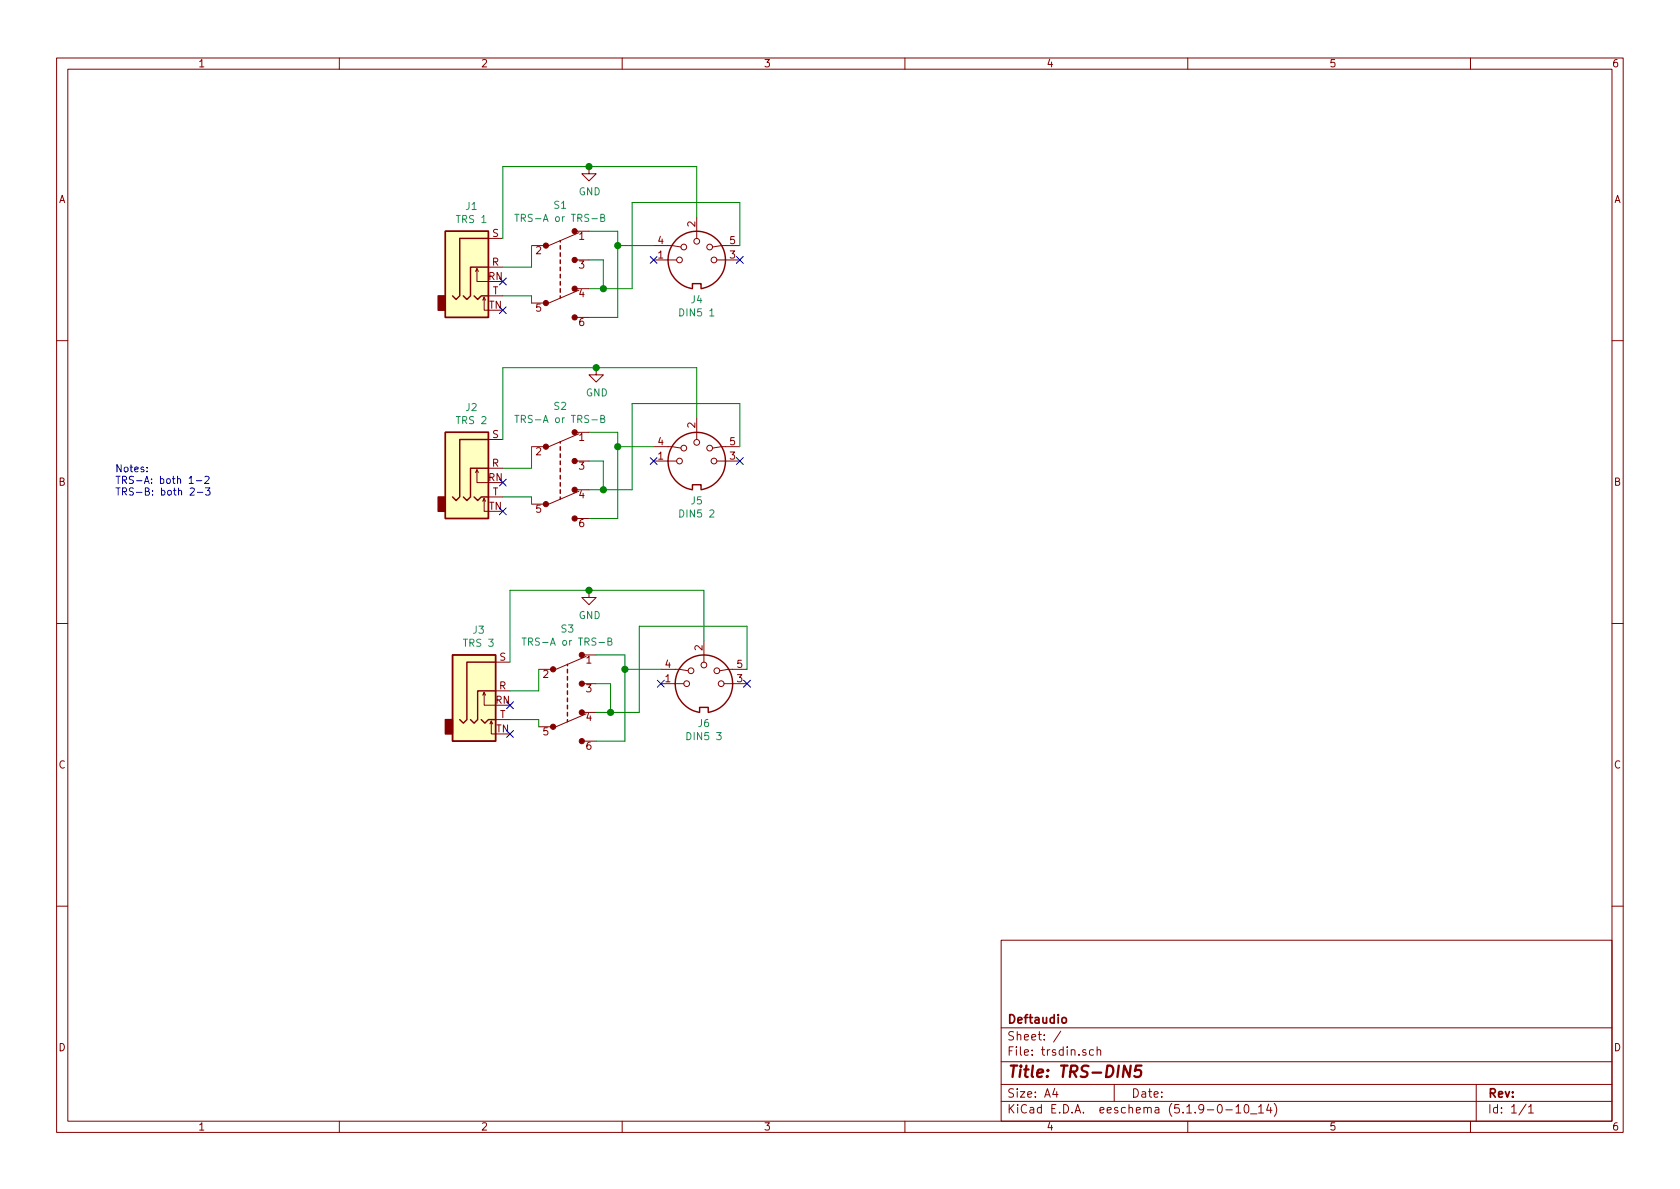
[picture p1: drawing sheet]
<svg xmlns="http://www.w3.org/2000/svg" width="297mm" height="210mm" viewBox="0 0 297 210" stroke-linecap="round" stroke-linejoin="round" font-family="sans-serif">
<g fill="none" stroke="#840000" stroke-width=".18">
<path d="M10 10.3h277v189.9h-277zM12 12.2h273v186.1h-273zM60 10.3v1.9M110 10.3v1.9M160 10.3v1.9M210 10.3v1.9M260 10.3v1.9M104.1 29.5v1.2h1.3l-1.3 1.3-1.2-1.3h1.2M123.2 38.3v3.9M84.1 48l.2-.5v2.3h2.1M84.3 47.5l.3 .5M85.3 53.1l.3-.5v2.3h.8"/>
<path d="M85.6 52.6l.3 .5M86.4 47.2h2.5M86.4 42.2h2.5M86.4 52.3h2.5M94 43.4h2.5M94 53.6h2.5M101.6 40.9h2.5M101.6 46h2.5M101.6 51h2.5M101.6 56.1h2.5M102.4 51.3l-5.4 2.3M102.4 41.1l-5.4 2.3"/>
<path d="M115.6 43.4h3.3l1.5 .3M115.6 46h4M126.7 46h4.1M130.8 43.4h-3.3l-1.5 .3M10 60.2h2M86.4 77.7h2.5M94 79h2.5M101.6 76.4h2.5M102.4 76.7l-5.4 2.3M105.4 65v1.3h1.3l-1.3 1.3-1.3-1.3h1.3M115.6 79h3.3l1.5 .2M123.2 73.9v3.8"/>
<path d="M130.8 79h-3.3l-1.5 .2M285 60.2h2M84.1 83.6l.2-.5v2.2h2.1M84.3 83.1l.3 .5M85.3 88.6l.3-.5v2.3h.8M85.6 88.1l.3 .5M86.4 82.8h2.5M86.4 87.9h2.5M94 89.1h2.5M101.6 81.5h2.5M101.6 86.6h2.5M101.6 91.7h2.5"/>
<path d="M102.4 86.9l-5.4 2.2M115.6 81.5h4M126.7 81.5h4.1M10 110.3h2M87.6 117.1h2.6M95.2 118.4h2.6M102.9 115.8h2.5M103.6 116.1l-5.3 2.3M104.1 104.4v1.3h1.3l-1.3 1.2-1.2-1.2h1.2M116.8 118.4h3.3l1.6 .2M124.5 113.3v3.8M132.1 118.4h-3.3l-1.5 .2"/>
<path d="M285 110.3h2M85.3 122.9l.3-.5v2.3h2M85.6 122.4l.3 .5M86.6 128l.3-.5v2.3h.7M86.9 127.5l.2 .5M87.6 122.2h2.6M87.6 127.2h2.6M95.2 128.5h2.6M102.9 120.9h2.5M102.9 126h2.5M102.9 131.1h2.5M103.6 126.2l-5.3 2.3"/>
<path d="M116.8 120.9h4.1M128 120.9h4.1M10 160.2h2M177 166.3h108v32h-108zM285 160.2h2M60 198.3v1.9M110 198.3v1.9M160 198.3v1.9M177 194.8h108M177 191.8h108M177 187.8h108M177 181.8h108"/>
<path d="M186.5 192.5l-.4 1h1M186.8 193v1M187.6 182.3l-1.3 2M193.3 185.7l-.4-.1-.3 .3 .1 .6 .2 .1 .4-.1M194 185.7l.2-.1 .4 .1v.9M194 185.1v1.5M197 191.8v3M210 198.3v1.9M216.7 196.3h1.2M218.5 195.8l.4-.5v1.5M218.5 196.8h.9M220.1 195.5l.3-.2a.94 .94 0 0 1 0 1.5 .82 .82 0 0 1-.3-1.3z"/>
<path d="M221.1 197h1.1M222.5 195.8l.5-.5v1.5M222.5 196.8h.9M224.3 195.2l-.3 1.1h.9M224.7 195.8v1M225.3 195.1a1.71 1.71 0 0 1 0 2.3M260 198.3v1.9M261 191.8v6.5M269.8 195.2l-1.2 2M270.3 195.8l.4-.5v1.5M270.3 196.8h.8"/>
<circle cx="120.1" cy="46" r=".51"/>
<circle cx="120.9" cy="43.7" r=".51"/>
<circle cx="123.2" cy="42.7" r=".51"/>
<circle cx="125.5" cy="43.7" r=".51"/>
<circle cx="126.2" cy="46" r=".51"/>
<circle cx="120.9" cy="79.2" r=".51"/>
<circle cx="123.2" cy="78.2" r=".51"/>
<circle cx="125.5" cy="79.2" r=".51"/>
<circle cx="120.1" cy="81.5" r=".51"/>
<circle cx="126.2" cy="81.5" r=".51"/>
<circle cx="122.2" cy="118.6" r=".51"/>
<circle cx="124.5" cy="117.6" r=".51"/>
<circle cx="126.7" cy="118.6" r=".51"/>
<circle cx="121.4" cy="120.9" r=".51"/>
<circle cx="127.5" cy="120.9" r=".51"/>
</g>
<path d="M199.9 188.4l-.2 2-.9-2-.3 2M201.8 188.4h-.9l-.2 1 .3-.2 .6 .1 .2 .3-.2 .7-.3 .1h-.5l-.2-.1" fill="none" stroke="#840000" stroke-width=".41"/>
<path d="M187.8 180.1l.2-.2 .5 .2v.7l-.3 .1-.4-.1z" fill="none" stroke="#840000" stroke-width=".3"/>
<g fill="#840000" stroke="#840000" stroke-width=".18">
<circle cx="97.8" cy="128.5" r=".46"/>
<circle cx="97.8" cy="118.4" r=".46"/>
<circle cx="102.9" cy="131.1" r=".46"/>
<circle cx="102.9" cy="126" r=".46"/>
<circle cx="102.9" cy="120.9" r=".46"/>
<circle cx="102.9" cy="115.8" r=".46"/>
<circle cx="96.5" cy="53.6" r=".46"/>
<circle cx="96.5" cy="43.4" r=".46"/>
<circle cx="101.6" cy="56.1" r=".46"/>
<circle cx="101.6" cy="51" r=".46"/>
<circle cx="101.6" cy="46" r=".46"/>
<circle cx="101.6" cy="40.9" r=".46"/>
<circle cx="96.5" cy="89.1" r=".46"/>
<circle cx="96.5" cy="79" r=".46"/>
<circle cx="101.6" cy="91.7" r=".46"/>
<circle cx="101.6" cy="86.6" r=".46"/>
<circle cx="101.6" cy="81.5" r=".46"/>
<circle cx="101.6" cy="76.4" r=".46"/>
</g>
<g fill="none" stroke="#840000" stroke-width=".25">
<path d="M78.7 40.9h7.7v15.2h-7.7zM83.8 52.3l.7 .7 .6-.7h1.3M86.4 47.2h-3.2v5.1l-.7 .7-.6-.7M86.4 42.2h-5.1v10.1l-.7 .7-.6-.7M99.1 42.5v.3M99.1 43.4v.7M99.1 44.7v.6M99.1 46v.6M99.1 47.2v.7M99.1 48.5v.6M99.1 49.8v.6M99.1 51v.7"/>
<path d="M99.1 52.3v.4M122.4 51a5.1 5.1 0 0 1-3.5-7.8 5.1 5.1 0 0 1 8.6 0 5.1 5.1 0 0 1-3.5 7.8M122.4 50.9v-.7h1.6v.7M78.7 76.4h7.7v15.3h-7.7zM86.4 77.7h-5.1v10.2l-.7 .6-.6-.6M99.1 78.1v.3M99.1 79v.6M83.8 87.9l.7 .6 .6-.6h1.3M86.4 82.8h-3.2v5.1l-.7 .6-.6-.6M99.1 80.3v.6M99.1 81.5v.7M99.1 82.8v.6"/>
<path d="M99.1 84.1v.6M99.1 85.3v.7M99.1 86.6v.6M99.1 87.9v.4M122.4 86.6a5.1 5.1 0 0 1-3.5-7.8 5.1 5.1 0 0 1 8.6 0 5.1 5.1 0 0 1-3.5 7.8M122.4 86.5v-.8h1.6v.8M80 115.8h7.6v15.3h-7.6zM87.6 117.1h-5.1v10.1l-.6 .7-.6-.7M100.3 117.5v.2M100.3 118.4v.6M100.3 119.6v.7M85.1 127.2l.6 .7 .7-.7h1.2"/>
<path d="M87.6 122.2h-3.1v5l-.7 .7-.6-.7M100.3 120.9v.6M100.3 122.2v.6M100.3 123.4v.7M100.3 124.7v.6M100.3 126v.6M100.3 127.2v.4M123.7 126a5.1 5.1 0 0 1-3.5-7.8 5.1 5.1 0 0 1 8.6 0 5.1 5.1 0 0 1-3.6 7.8M123.7 125.9v-.8h1.5v.8"/>
</g>
<path d="M91 37.9h.8M91.4 37.9v1.3M106.2 38.5l.6-.1 .1-.2-.1-.2-.6-.1v1.3h.5l.2-.2v-.3l-.3-.2M125.5 55.9h.7M91 73.5h.8M91.4 73.5v1.2M106.2 74.1l.6-.1 .1-.2-.1-.2-.6-.1v1.2h.5l.2-.1v-.3l-.3-.2M92.3 112.8h.7M92.7 112.8v1.3M107.5 113.4h.5l.2-.2-.1-.3-.6-.1v1.3h.5l.2-.1v-.3l-.3-.3" fill="none" stroke="#008484" stroke-width=".18"/>
<g fill="#ffffc2" stroke="#ffffc2" stroke-width=".18">
<path d="M78.7 40.9h7.7v15.2h-7.7z"/>
<path d="M80 115.8h7.6v15.3h-7.6z"/>
<path d="M78.7 76.4h7.7v15.3h-7.7z"/>
</g>
<g fill="#840000" stroke="#840000" stroke-width=".25">
<path d="M77.5 52.3h1.2v2.6h-1.2z"/>
<path d="M78.7 127.2h1.3v2.6h-1.3z"/>
<path d="M77.5 87.9h1.2v2.5h-1.2z"/>
</g>
<g fill="none" stroke="#008400" stroke-width=".18">
<path d="M123.2 38.3v-8.8h-34.3v12.7M88.9 52.3h5.1v1.3M94 43.4v3.8h-5.1M104.1 46h2.6v5M104.1 40.9h5.1v15.2h-5.1M109.2 43.4h6.4M130.8 43.4v-7.6h-19v15.2h-7.7M94 79v3.8h-5.1M104.1 76.4h5.1v15.3h-5.1M109.2 79h6.4M123.2 73.9v-8.9h-34.3v12.7M130.8 79v-7.6h-19v15.2h-7.7"/>
<path d="M88.9 87.9h5.1v1.2M104.1 81.5h2.6v5.1M95.2 118.4v3.8h-5M105.4 115.8h5.1v15.3h-5.1M110.5 118.4h6.3M124.5 113.3v-8.9h-34.3v12.7M132.1 118.4v-7.7h-19.1v15.3h-7.6M90.2 127.2h5v1.3M105.4 120.9h2.5v5.1"/>
</g>
<path d="M26 83.3v.1M26 82.6v.2M33.5 84.6l.3-.4v1.3M33.5 85.5h.7M33.6 86.4l.5-.1 .3 .3-.8 .9h.8M34.7 85h1M34.9 87.1h1M36.2 84.3l.5-.1 .2 .1 .1 .3-.1 .2-.7 .7h.8M36.3 86.3h.8l-.4 .5 .4 .1v.5l-.2 .1-.6-.1" fill="none" stroke="#0000c2" stroke-width=".18"/>
<g fill="#008400" stroke="#008400" stroke-width=".25">
<circle cx="106.7" cy="86.6" r=".51"/>
<circle cx="110.5" cy="118.4" r=".51"/>
<circle cx="109.2" cy="79" r=".51"/>
<circle cx="108" cy="126" r=".51"/>
<circle cx="106.7" cy="51" r=".51"/>
<circle cx="105.4" cy="65" r=".51"/>
<circle cx="109.2" cy="43.4" r=".51"/>
<circle cx="104.1" cy="29.5" r=".51"/>
<circle cx="104.1" cy="104.4" r=".51"/>
</g>
<g fill="none" stroke="#000084" stroke-width=".18">
<path d="M88.3 49.2l1.2 1.2M88.3 54.2l1.2 1.3M89.5 49.2l-1.2 1.2M89.5 54.2l-1.2 1.3M115 45.4l1.2 1.2M116.2 45.4l-1.2 1.2M130.2 45.4l1.2 1.2M131.4 45.4l-1.2 1.2M88.3 84.7l1.2 1.2M88.3 89.8l1.2 1.2M89.5 84.7l-1.2 1.2M89.5 89.8l-1.2 1.2"/>
<path d="M115 80.9l1.2 1.2M116.2 80.9l-1.2 1.2M130.2 80.9l1.2 1.2M131.4 80.9l-1.2 1.2M89.6 124.1l1.2 1.2M89.6 129.2l1.2 1.2M90.8 124.1l-1.2 1.2M90.8 129.2l-1.2 1.2M116.2 120.3l1.2 1.2M117.4 120.3l-1.2 1.2M131.5 120.3l1.2 1.2M132.7 120.3l-1.2 1.2"/>
</g>
<text font-size="2.8" fill="#840000" x="178" y="190.5">Title: TRS-DIN5</text>
<g font-size="2.1" fill="#840000">
<text x="178" y="184">Sheet: /</text>
<text x="178" y="181">Deftaudio</text>
<text x="178" y="186.7">File: trsdin.sch</text>
<text x="178" y="196.9">KiCad E.D.A. eeschema (5.1.9-0-10_14)</text>
<text x="178" y="194.1">Size: A4</text>
<text x="200" y="194.1">Date:</text>
<text x="263" y="194.1">Rev:</text>
<text x="263" y="196.9">Id: 1/1</text>
</g>
<g font-size="1.8" fill="#840000">
<text x="35" y="11.9">1</text>
<text x="85" y="11.9">2</text>
<text x="135" y="11.9">3</text>
<text x="185" y="11.9">4</text>
<text x="235" y="11.9">5</text>
<text x="285" y="11.9">6</text>
<text x="10.4" y="35.9">A</text>
<text x="285.4" y="35.9">A</text>
<text x="87" y="41.9">S</text>
<text x="122.9" y="40.1" transform="rotate(-90 122.9 40.1)">2</text>
<text x="87" y="47">R</text>
<text x="94.8" y="45">2</text>
<text x="102.4" y="42.4">1</text>
<text x="102.4" y="47.5">3</text>
<text x="116.4" y="45.7">1</text>
<text x="116.4" y="43.2">4</text>
<text x="129.1" y="45.7">3</text>
<text x="129.1" y="43.2">5</text>
<text x="86.4" y="49.5">RN</text>
<text x="87.1" y="52.1">T</text>
<text x="102.4" y="52.6">4</text>
<text x="86.5" y="54.6">TN</text>
<text x="94.8" y="55.1">5</text>
<text x="102.4" y="57.7">6</text>
<text x="87" y="77.5">S</text>
<text x="102.4" y="78">1</text>
<text x="122.9" y="75.7" transform="rotate(-90 122.9 75.7)">2</text>
<text x="87" y="82.5">R</text>
<text x="94.8" y="80.5">2</text>
<text x="102.4" y="83.1">3</text>
<text x="116.4" y="81.3">1</text>
<text x="116.4" y="78.7">4</text>
<text x="129.1" y="81.3">3</text>
<text x="129.1" y="78.7">5</text>
<text x="10.4" y="85.9">B</text>
<text x="86.4" y="85.1">RN</text>
<text x="87.1" y="87.6">T</text>
<text x="102.4" y="88.1">4</text>
<text x="285.4" y="85.9">B</text>
<text x="86.5" y="90.2">TN</text>
<text x="94.8" y="90.7">5</text>
<text x="102.4" y="93.2">6</text>
<text x="88.3" y="116.8">S</text>
<text x="96" y="119.9">2</text>
<text x="103.7" y="117.3">1</text>
<text x="117.6" y="118.1">4</text>
<text x="124.2" y="115" transform="rotate(-90 124.2 115)">2</text>
<text x="130.3" y="118.1">5</text>
<text x="87.6" y="124.5">RN</text>
<text x="88.3" y="121.9">R</text>
<text x="103.7" y="122.4">3</text>
<text x="117.6" y="120.6">1</text>
<text x="130.3" y="120.6">3</text>
<text x="87.7" y="129.5">TN</text>
<text x="88.4" y="127">T</text>
<text x="96" y="130">5</text>
<text x="103.7" y="127.5">4</text>
<text x="10.4" y="135.9">C</text>
<text x="103.7" y="132.6">6</text>
<text x="285.4" y="135.9">C</text>
<text x="10.4" y="185.9">D</text>
<text x="285.4" y="185.9">D</text>
<text x="35" y="199.9">1</text>
<text x="85" y="199.9">2</text>
<text x="135" y="199.9">3</text>
<text x="185" y="199.9">4</text>
<text x="235" y="199.9">5</text>
<text x="285" y="199.9">6</text>
</g>
<g font-size="1.8" fill="#008484">
<text x="102.3" y="34.5">GND</text>
<text x="80.9" y="39.4">TRS 1</text>
<text x="82.4" y="37.1">J1</text>
<text x="92.3" y="39.2">TRS-A or TRS-B</text>
<text x="98" y="36.9">S1</text>
<text x="122.2" y="53.6">J4</text>
<text x="120.4" y="56">DIN5 1</text>
<text x="103.6" y="70.1">GND</text>
<text x="80.9" y="75">TRS 2</text>
<text x="82.4" y="72.7">J2</text>
<text x="92.3" y="74.8">TRS-A or TRS-B</text>
<text x="98" y="72.5">S2</text>
<text x="122.2" y="89.2">J5</text>
<text x="120.4" y="91.5">DIN5 2</text>
<text x="83.7" y="112.1">J3</text>
<text x="99.3" y="111.9">S3</text>
<text x="102.3" y="109.5">GND</text>
<text x="82.1" y="114.4">TRS 3</text>
<text x="93.5" y="114.2">TRS-A or TRS-B</text>
<text x="121.7" y="130.9">DIN5 3</text>
<text x="123.5" y="128.6">J6</text>
</g>
<g font-size="1.8" fill="#0000c2">
<text x="20.3" y="83.5">Notes:</text>
<text x="20.3" y="85.6">TRS-A: both 1-2</text>
<text x="20.3" y="87.6">TRS-B: both 2-3</text>
</g>
</svg>
